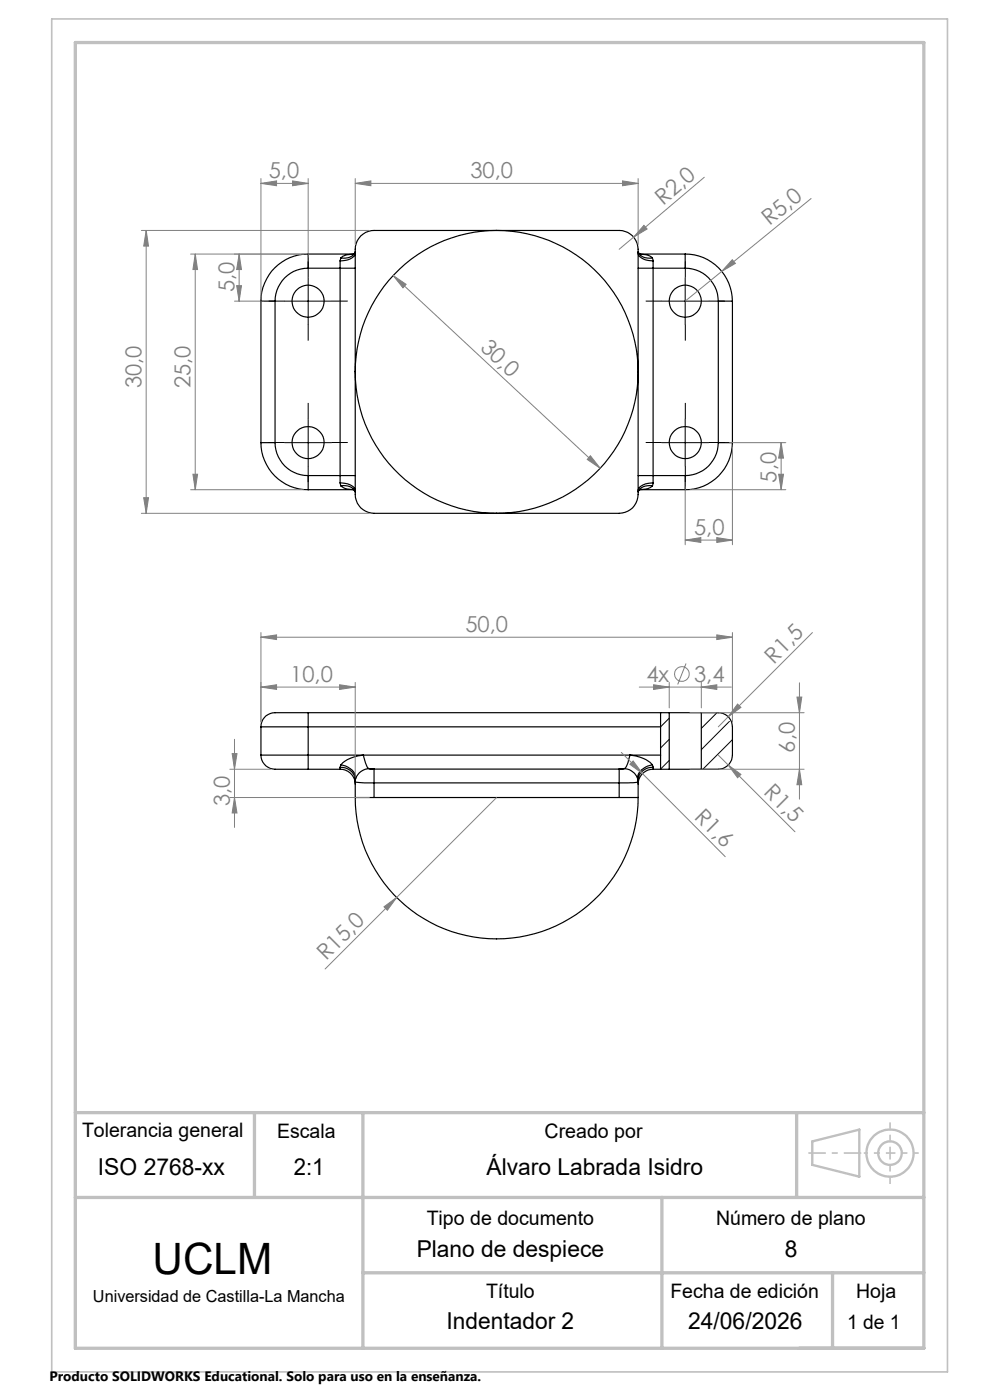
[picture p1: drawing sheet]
<svg xmlns="http://www.w3.org/2000/svg" width="210mm" height="297mm" viewBox="0 0 210 297" stroke-linecap="round" stroke-linejoin="round" font-family="sans-serif">
<g fill="none" stroke="#000" stroke-width=".25">
<path d="M65.4 53.9a10 10 0 0 0-10 10M65.4 53.9v3M65.4 56.9a7 7 0 0 0-7.1 7M65.4 56.9h6.7M65.4 53.9h9.6M72.1 55.3v1.6M72.1 56.9h3.3M72.1 56.9v44M72.3 54.7l-.2 .6M74.8 54l.6-.6a2.57 2.57 0 0 1-3.1 1.3M75 53.9l-1.8 .2-.9 .6M75.4 53.7a2.49 2.49 0 0 1-2.7 1.6h-.6"/>
<path d="M76.5 50.1a4 4 0 0 1 2.8-1.2h52a4 4 0 0 1 4.1 4v52a4 4 0 0 1-4.1 4h-52a4 4 0 0 1-3.9-4v-52a4.2 4.2 0 0 1 1.1-2.8zM135.4 56.9h3.1M135.4 53.7a2.49 2.49 0 0 0 2.6 1.6h.5M135.7 53.9h9.6M135.7 53.9l.7 .1a2.96 2.96 0 0 1 2 .7M135.9 54l-.5-.6a2.57 2.57 0 0 0 3 1.3M138.4 54.7l.1 .6M138.5 55.3v1.6M138.5 56.9v44M138.5 56.9h6.8M145.3 53.9a10 10 0 0 1 10.1 10M145.3 56.9a7 7 0 0 1 7.1 7"/>
<path d="M145.3 53.9v3M55.4 63.9h2.9M55.4 63.9v30M58.3 63.9v30M152.4 63.9h3M152.4 63.9v30M155.4 63.9v30M55.4 93.9a10 10 0 0 0 10 10M55.4 93.9h2.9M58.3 93.9a7 7 0 0 0 7.1 7M152.4 93.9h3M152.4 93.9a7 7 0 0 1-7.1 7"/>
<path d="M155.4 93.9a10 10 0 0 1-10.1 10M65.4 100.9v3M65.4 100.9h6.7M65.4 103.9h9.6M72.1 100.9v1.5M72.1 100.9h3.3M72.1 102.4a3.3 3.3 0 0 1 3.2 1.4l.1 .3M72.1 102.4l.2 .7M72.3 103.1a2.57 2.57 0 0 1 3.1 1.2l-.6-.6M72.3 103.1l.1 .1a3.4 3.4 0 0 0 2.6 .7M135.4 100.9h3.1M135.7 103.9h9.6"/>
<path d="M138.4 103.1a2.57 2.57 0 0 0-3 1.2l.5-.6M138.4 103.1l-.9 .5-1.8 .3M138.5 100.9v1.5M138.5 102.4a3.3 3.3 0 0 0-3.1 1.4v.3M138.5 102.4l-.1 .7M138.5 100.9h6.8M145.3 100.9v3M55.4 154.2h10M55.4 154.2v6M65.4 151.2h-6a3.3 3.3 0 0 0-4 3M65.4 151.2v3M65.4 154.2h74.7"/>
<path d="M65.4 151.2h76.6M65.4 154.2v6M140.1 151.2v3M140.1 154.2v6M142 151.2h6.8M142 151.2v12M148.8 151.2h3.6a2.98 2.98 0 0 1 3 3v6a3 3 0 0 1-3 3h-3.6M148.8 151.2v12M55.4 160.2h10M55.4 160.2a3.3 3.3 0 0 0 4 3h6M65.4 160.2v3M65.4 163.2h6.7"/>
<path d="M65.4 160.2h74.7M72.1 162.8a3 3 0 0 1 3.3 2.7M72.1 162.8v.4M72.1 163.2a3.2 3.2 0 0 1 3.3 3.2M72.3 162.2a3.2 3.2 0 0 1 3.1 3M72.3 162.2a6.7 6.7 0 0 1 4.8-2l.4 1.6a1.42 1.42 0 0 0 1 1.3l.5 .1M72.3 162.2l-.2 .6M75.4 169.2a30 30 0 0 0 30 30 30 30 0 0 0 30-30M75.4 165.8l1.9 .3h2M75.4 169.2h3.9M75.4 165.5v.3M75.4 165.8v3.4"/>
<path d="M75.4 165.2v.6M75.4 165.2v.3M79 163.2h.3M79 163.2h52.8M79.3 163.2v2.9M79.3 163.2h-.6a3 3 0 0 0-3.3 2M79.3 166.1h52M79.3 169.2h52M79.3 166.1v3.1M131.3 163.2h.5M131.3 163.2v2.9M131.3 163.2a3.3 3.3 0 0 1 4 2"/>
<path d="M131.3 169.2h4.1M131.3 166.1v3.1M135.3 165.2l.1 .6M135.3 165.2l.1 .3M135.4 165.8l-1.1 .2-3 .1M135.4 165.5v.3M135.4 165.8v3.4M138.4 162.2a6.7 6.7 0 0 0-4.8-2 5.5 5.5 0 0 1-1.2 2.9l-.6 .1M138.4 162.2a3.3 3.3 0 0 0-3.1 3M138.4 162.2l.1 .6M138.5 162.8a2.99 2.99 0 0 0-3.1 2.7M138.5 162.8v.4"/>
<path d="M138.5 163.2a3.2 3.2 0 0 0-3.1 3.2M138.5 163.2h3.5M140.1 160.2v3M142 163.2h6.8"/>
<circle cx="65.4" cy="63.9" r="3.4"/>
<circle cx="105.4" cy="78.9" r="30"/>
<circle cx="145.4" cy="63.9" r="3.4"/>
<circle cx="65.4" cy="93.9" r="3.4"/>
<circle cx="145.4" cy="93.9" r="3.4"/>
</g>
<g fill="none" stroke="#000" stroke-width=".21">
<path d="M65.4 58.9v10M145.3 58.9v10M60.4 63.9h9.9M140.4 63.9h10M60.4 93.9h9.9M65.4 88.9v10M140.4 93.9h10M145.3 88.9v10M142 152.4l-1.9 1.8M142 156.8l-1.9 1.9M152.1 151.2l-3.3 3.3M154.7 153l-5.9 6"/>
<path d="M155.4 156.9l-6.3 6.3M142 161.3l-1.9 1.9"/>
</g>
<g fill="none" stroke="#808080" stroke-width=".21">
<path d="M55.4 38.9l3.3-.5v1zM55.4 37.9v25M55.4 38.9h10M62.1 38.4l3.3 .5-3.3 .5zM65.4 37.9v16.6M75.4 38.9l3.3-.5v1zM75.4 38.9h60M75.4 37.9v14M132 38.4l3.4 .5-3.4 .5zM135.4 37.9v14M149.4 37.6l-15 12.7M30 48.9h48.4"/>
<path d="M31 48.9l.5 3.3h-1zM31 48.9v60M40.4 53.9h23.9M41.4 53.9l.5 3.3h-1zM41.4 53.9v50M50.7 53.9l.5 3.3h-1zM50.7 53.9v10M83.4 58.5l2.7 1.8-.6 .8zM83.4 58.5l43.9 40.8M134.4 50.3l-3.1 2.6M136.6 47.8l.7 .8-2.9 1.7zM153.1 57.6l-7.8 6.3"/>
<path d="M155.3 55.1l.7 .8-2.9 1.7zM172 42.1l-18.9 15.5M49.7 63.9h6.3M50.2 60.6h1l-.5 3.3zM125.2 96.7l2.1 2.6-2.7-1.8zM154.8 93.9h11.9M155.4 94.9v20.7M165.7 93.9l.5 3.3h-1zM165.7 93.9v10M30 108.9h48.4M30.5 105.6h1l-.5 3.3zM40.4 103.9h23.9"/>
<path d="M40.9 100.6h1l-.5 3.3zM145.3 114.6l3.4-.6v1.1zM145.3 103.3v12.3M145.3 114.6h10.1M146.4 103.9h20.3M152 114l3.4 .6-3.4 .5zM165.2 100.6h1l-.5 3.3zM55.4 135.2l3.3-.5v1zM55.4 134.2v19M55.4 135.2h100M152 134.7l3.4 .5-3.4 .5zM155.4 134.2v19"/>
<path d="M172.3 134.2l-17.8 17.8M49.2 159.9h1.1l-.6 3.3zM49.7 156.8v18.7M55.4 145.8l3.3-.5v1zM55.4 145.8h20M72 145.3l3.4 .5-3.4 .5zM75.4 144.8v20M131.8 159.6l4.5 4.5M135.6 145.8h19.5M138.6 145.3l3.4 .5-3.4 .5zM142 144.8v5.4M145.5 140.8l-1.7 4.4"/>
<path d="M146.4 151.2h24.2M148.8 145.8l3.2-.5v1zM148.8 144.8v5.4M154.5 152l-2.1 2.2M156.5 149.4l.7 .7-2.7 1.9zM169.1 147.9h1l-.5 3.3zM169.6 144.8v24.7M48.8 163.2h8.6M48.8 169.2h29.6M49.7 169.2l.6 3.3h-1.1zM105.3 169.2l-36.3 36.4M133.6 162.1l.7-.7 2 2.7z"/>
<path d="M136.3 164.1l17.5 17.6M146.4 163.2h24.2M152.4 160.2l2.1 2.1M154.5 162.3l2.7 2-.7 .7zM154.5 162.3l14.1 14.2M169.6 163.2l.5 3.3h-1zM81.5 192.4l2.6-2-1.9 2.7z"/>
<circle cx="144.6" cy="143" r="1.56"/>
</g>
<g fill="none" stroke="#c0c0c0" stroke-width=".5">
<path d="M172.3 242.1l10-2.5v10l-10-2.5z"/>
<circle cx="188.8" cy="244.6" r="2.49"/>
<circle cx="188.8" cy="244.6" r="5"/>
</g>
<g fill="none" stroke="#000" stroke-width=".21" stroke-dasharray="15.2 1.3 1.3 1.3" stroke-linecap="butt">
<path d="M65.4 58.9v-3.4M145.4 58.9v-3.4M60.4 63.9h-3.4M65.4 68.9v3.4M70.4 63.9h3.4M140.4 63.9h-3.4M145.4 68.9v3.4M150.4 63.9h3.4M60.4 93.9h-3.4M65.4 88.9v-3.4M65.4 98.9v3.4M70.4 93.9h3.4"/>
<path d="M140.4 93.9h-3.4M145.4 88.9v-3.4M145.4 98.9v3.4M150.4 93.9h3.4"/>
</g>
<path d="M188.8 244.6v-6.5M188.8 244.6v6.6" fill="none" stroke="#c0c0c0" stroke-width=".35" stroke-dasharray="15.2 1.3 1.3 1.3" stroke-dashoffset="13.9" stroke-linecap="butt"/>
<path d="M188.8 244.6h6.1" fill="none" stroke="#c0c0c0" stroke-width=".35" stroke-dasharray="15.2 1.3 1.3 1.3" stroke-dashoffset="14.1" stroke-linecap="butt"/>
<path d="M188.8 244.6h-5.6" fill="none" stroke="#c0c0c0" stroke-width=".35" stroke-dasharray="15.2 1.3 1.3 1.3" stroke-dashoffset="14.4" stroke-linecap="butt"/>
<path d="M182.7 244.6h-11.2" fill="none" stroke="#c0c0c0" stroke-width=".35" stroke-dasharray="15.2 1.3 1.3 1.3" stroke-dashoffset="11.5" stroke-linecap="butt"/>
<path d="M11 4h190v287h-190z" fill="none" stroke="#c0c0c0" stroke-width=".35"/>
<path d="M16 9h180v277h-180zM16 236h180M54 236v18M77 236v50M169 236v18M16 254h180M140.4 254v32M77 270h119M176.6 270v16" fill="none" stroke="#c0c0c0" stroke-width=".7"/>
<g fill="#808080">
<path d="M155.3 55.1l.7 .8-2.9 1.7z"/>
<path d="M136.6 47.8l.7 .8-2.9 1.7z"/>
<path d="M81.5 192.4l2.6-2-1.9 2.7z"/>
<path d="M156.5 149.4l.7 .7-2.7 1.9z"/>
<path d="M133.6 162.1l.7-.7 2 2.7z"/>
<path d="M154.5 162.3l2.7 2-.7 .7z"/>
<path d="M125.2 96.7l-.6 .8 2.7 1.8zM83.4 58.5l2.1 2.6 .6-.8z"/>
<path d="M62.1 38.4l3.3 .5-3.3 .5zM55.4 38.9l3.3-.5v1zM72 145.3l3.4 .5-3.4 .5zM55.4 145.8l3.3-.5v1z"/>
<path d="M75.4 38.9l3.3-.5v1zM132 38.4l3.4 .5-3.4 .5zM145.3 114.6l3.4-.6v1.1zM152 114l3.4 .6-3.4 .5zM55.4 135.2l3.3-.5v1zM152 134.7l3.4 .5-3.4 .5zM138.6 145.3l3.4 .5-3.4 .5zM148.8 145.8l3.2-.5v1z"/>
<path d="M50.2 60.6h1l-.5 3.3zM50.7 53.9l.5 3.3h-1z"/>
<path d="M31 48.9l.5 3.3h-1zM30.5 105.6h1l-.5 3.3zM41.4 53.9l.5 3.3h-1zM40.9 100.6h1l-.5 3.3zM165.7 93.9l.5 3.3h-1zM165.2 100.6h1l-.5 3.3zM49.2 159.9h1.1l-.6 3.3zM49.7 169.2l.6 3.3h-1.1zM169.1 147.9h1l-.5 3.3zM169.6 163.2l.5 3.3h-1z"/>
</g>
<text font-size="9.2" x="32.4" y="270.2">UCLM</text>
<g font-size="4.9">
<text x="20.8" y="249.2">ISO 2768-xx</text>
<text x="62.3" y="249.2">2:1</text>
<text x="103.2" y="249.2">Álvaro Labrada Isidro</text>
<text x="88.4" y="266.8">Plano de despiece</text>
<text x="166.5" y="266.8">8</text>
<text x="94.7" y="282">Indentador 2</text>
<text x="146" y="282">24/06/2026</text>
</g>
<g font-size="4.7" fill="#808080">
<text x="57" y="37.9">5,0</text>
<text x="99.8" y="37.9">30,0</text>
<text x="140.7" y="43.7" transform="rotate(-40 140.7 43.7)">R2,0</text>
<text x="163.2" y="48" transform="rotate(-39 163.2 48)">R5,0</text>
<text x="49.7" y="61.9" transform="rotate(-90 49.7 61.9)">5,0</text>
<text x="101.7" y="74.1" transform="rotate(43 101.7 74.1)">30,0</text>
<text x="30" y="82.4" transform="rotate(-90 30 82.4)">30,0</text>
<text x="40.4" y="82.4" transform="rotate(-90 40.4 82.4)">25,0</text>
<text x="164.7" y="102.4" transform="rotate(-90 164.7 102.4)">5,0</text>
<text x="147.2" y="113.5">5,0</text>
<text x="98.7" y="134.2">50,0</text>
<text x="164.2" y="141" transform="rotate(-45 164.2 141)">R1,5</text>
<text x="61.6" y="144.7">10,0</text>
<text x="137.1" y="144.7">4x</text>
<text x="147.2" y="144.7">3,4</text>
<text x="168.6" y="159.7" transform="rotate(-90 168.6 159.7)">6,0</text>
<text x="48.8" y="171" transform="rotate(-90 48.8 171)">3,0</text>
<text x="147.1" y="173.5" transform="rotate(45 147.1 173.5)">R1,6</text>
<text x="161.8" y="168.2" transform="rotate(45 161.8 168.2)">R1,5</text>
<text x="69.2" y="203.9" transform="rotate(-45 69.2 203.9)">R15,0</text>
</g>
<g font-size="4.2">
<text x="17.4" y="241.3">Tolerancia general</text>
<text x="58.8" y="241.4">Escala</text>
<text x="115.5" y="241.4">Creado por</text>
<text x="90.5" y="259.8">Tipo de documento</text>
<text x="151.9" y="259.8">Número de plano</text>
<text x="103.1" y="275.4">Título</text>
<text x="142.2" y="275.4">Fecha de edición</text>
<text x="181.6" y="275.4">Hoja</text>
<text x="179.7" y="282">1 de 1</text>
</g>
<text font-size="3.5" x="19.7" y="276.2">Universidad de Castilla-La Mancha</text>
<text font-size="2.9" x="10.5" y="292.9">Producto SOLIDWORKS Educational. Solo para uso en la enseñanza.</text>
</svg>
